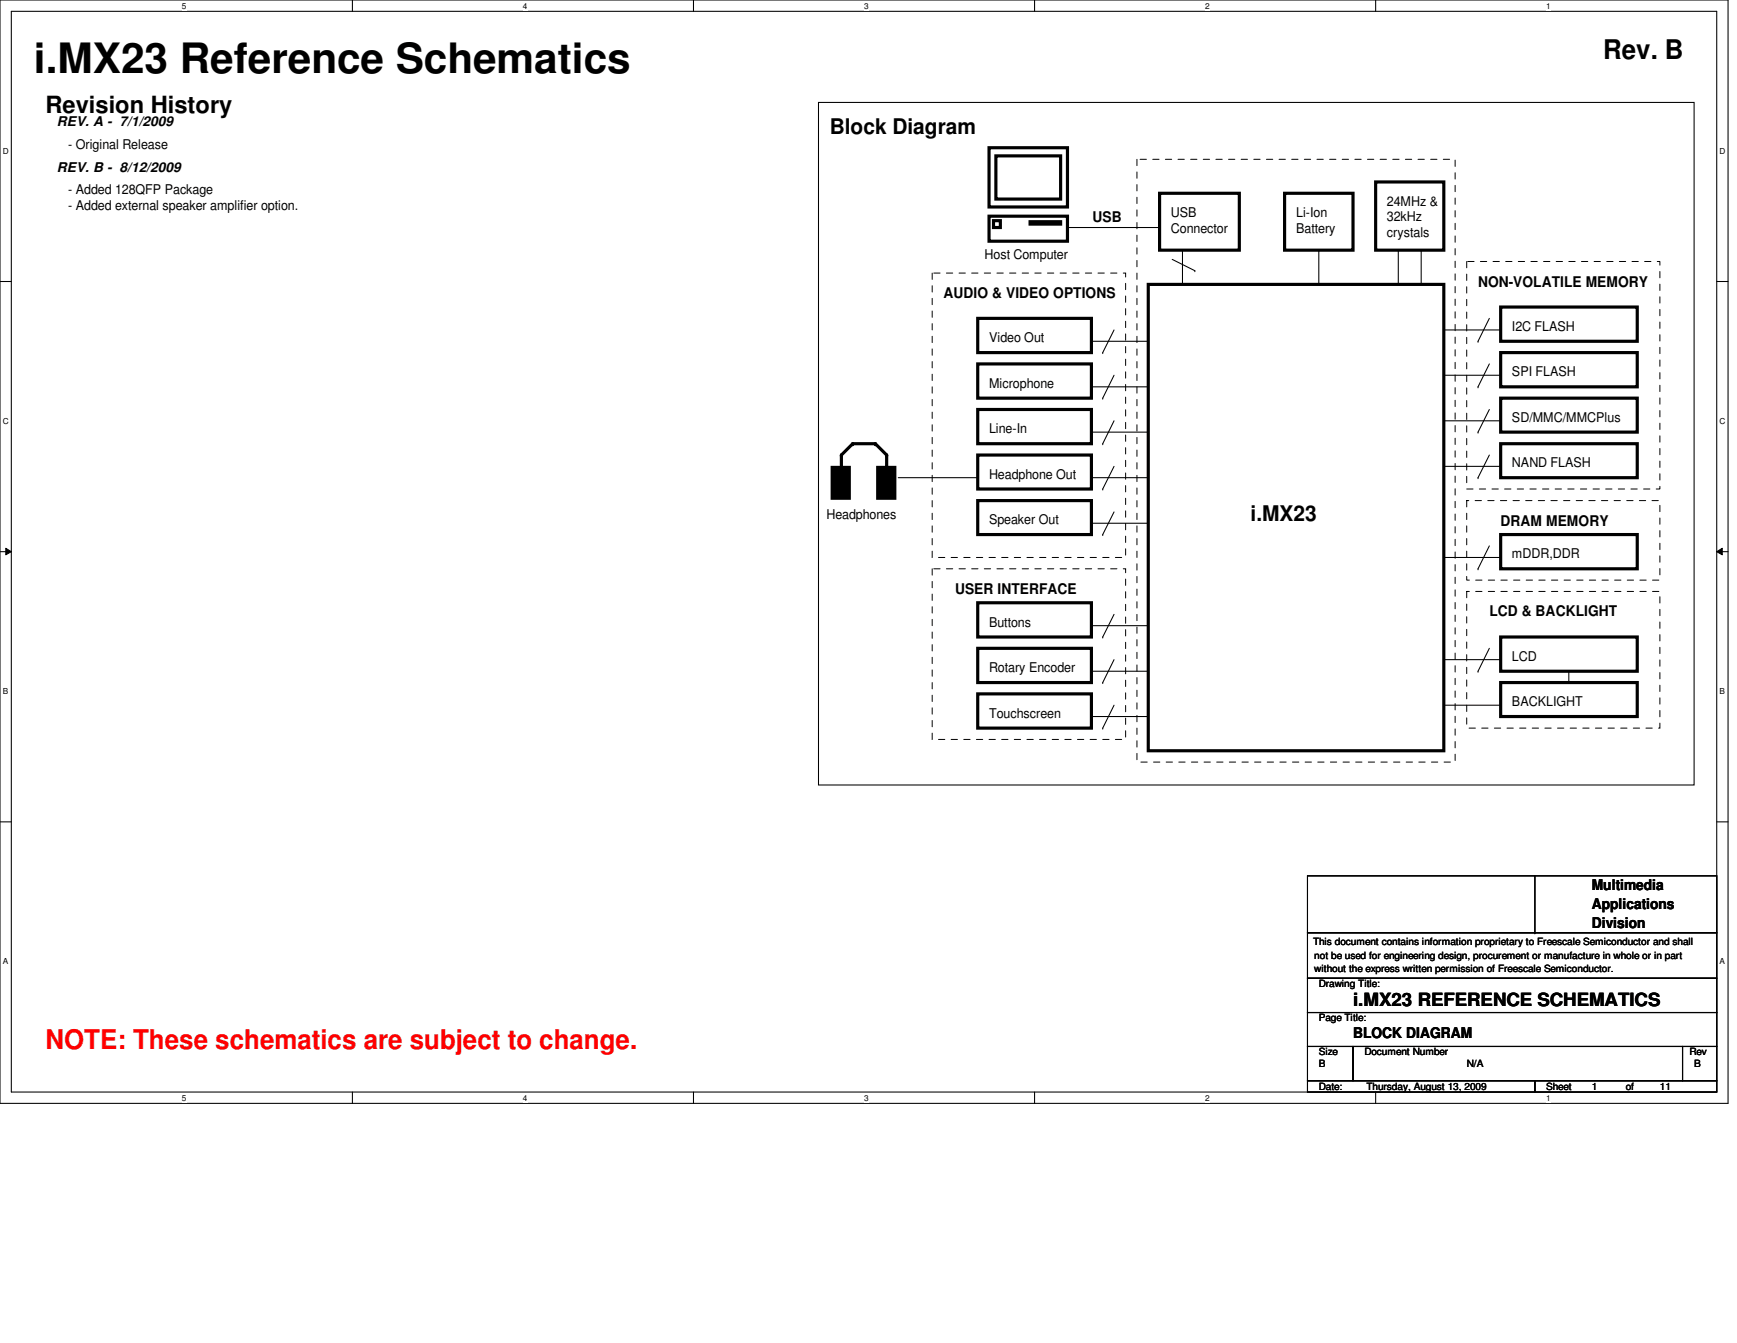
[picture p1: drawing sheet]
<svg xmlns="http://www.w3.org/2000/svg" width="279mm" height="216mm" viewBox="0 0 279 216" stroke-linecap="round" stroke-linejoin="round" font-family="sans-serif">
<path d="M0 0h278v177.4h-278zM1.8 1.8h274.3v173.8h-274.3z" fill="none" stroke="#000" stroke-width=".17"/>
<g fill="#fff">
<path d="M29.3 .2h.7v1.5h-.7z"/>
<path d="M29.3 175.8h.7v1.4h-.7z"/>
</g>
<path d="M56.7 0v1.8M56.7 175.6v1.8" fill="none" stroke="#000" stroke-width=".17"/>
<g fill="#fff">
<path d="M84.1 .2h.7v1.5h-.7z"/>
<path d="M84.1 175.8h.7v1.4h-.7z"/>
</g>
<path d="M111.5 0v1.8M111.5 175.6v1.8" fill="none" stroke="#000" stroke-width=".17"/>
<g fill="#fff">
<path d="M139 .2h.7v1.5h-.7z"/>
<path d="M139 175.8h.7v1.4h-.7z"/>
</g>
<path d="M166.4 0v1.8M166.4 175.6v1.8" fill="none" stroke="#000" stroke-width=".17"/>
<g fill="#fff">
<path d="M193.8 .2h.8v1.5h-.8z"/>
<path d="M193.8 175.8h.8v1.4h-.8z"/>
</g>
<path d="M221.3 0v1.8M221.3 175.6v1.8" fill="none" stroke="#000" stroke-width=".17"/>
<g fill="#fff">
<path d="M248.7 .2h.7v1.5h-.7z"/>
<path d="M248.7 175.8h.7v1.4h-.7z"/>
<path d="M.5 23.5h.9v1.5h-.9z"/>
<path d="M276.6 23.5h.9v1.5h-.9z"/>
<path d="M.5 67h.9v1.5h-.9z"/>
<path d="M276.6 67h.9v1.5h-.9z"/>
</g>
<path d="M0 45.3h1.8M276.1 45.3h1.9" fill="none" stroke="#000" stroke-width=".17"/>
<g fill="#fff">
<path d="M.5 110.4h.8v1.5h-.8z"/>
<path d="M276.6 110.4h.9v1.5h-.9z"/>
</g>
<path d="M0 88.7h1.8M276.1 88.7h1.9" fill="none" stroke="#000" stroke-width=".17"/>
<path d="M.9 88.1l.9 .6-.9 .5zM276.1 88.7l.9-.6v1.1z" fill="#000"/>
<path d="M.9 88.1l.9 .6-.9 .5zM276.1 88.7l.9-.6v1.1z" fill="none" stroke="#000" stroke-width=".16"/>
<g fill="#fff">
<path d="M.5 153.8h.8v1.5h-.8z"/>
<path d="M276.6 153.8h.9v1.5h-.9z"/>
</g>
<g fill="none" stroke="#000" stroke-width=".17">
<path d="M131.7 16.5h140.8v109.7h-140.8zM171.9 36.6h14.6M186.5 36.6h.1M175.6 54.9h9.1M177.4 56.7h.1M179.2 53l-1.8 3.7M184.7 54.9h.1M188.6 41.7l3.6 1.8M190.2 40.2h.1M190.2 40.2v5.5M192.2 43.5h.1M212.1 40.2h.1"/>
<path d="M212.1 40.2v5.5M224.9 40.2h.1M224.9 40.2v5.5M228.6 40.2h.1M228.6 40.2v5.5M232.2 53h9.2M237.7 54.9h.1M239.6 58.5l-1.9 3.7M239.6 51.2l-1.9 3.7M241.4 53h.1M144.5 76.8h12.8M157.3 76.8h.1"/>
<path d="M175.6 76.8h9.1M175.6 62.2h9.1M175.6 69.5h9.1M177.4 78.6h.1M177.4 64h.1M177.4 71.3h.1M179.2 75l-1.8 3.6M179.2 60.3l-1.8 3.7M179.2 67.6l-1.8 3.7M184.7 76.8h.1M184.7 62.2h.1M184.7 69.5h.1"/>
<path d="M232.2 75h9.2M232.2 67.6h9.2M232.2 60.3h9.2M237.7 76.8h.1M237.7 69.5h.1M237.7 62.2h.1M239.6 73.2l-1.9 3.6M239.6 65.8l-1.9 3.7M241.4 75h.1M241.4 67.6h.1M241.4 60.3h.1M175.6 84.1h9.1"/>
<path d="M177.4 85.9h.1M179.2 98.8l-1.8 3.6M179.2 82.3l-1.8 3.6M184.7 84.1h.1M232.2 89.6h9.2M237.7 91.4h.1M239.6 87.8l-1.9 3.6M241.4 89.6h.1M175.6 100.6h9.1M175.6 107.9h9.1M175.6 115.2h9.1M177.4 102.4h.1"/>
<path d="M177.4 109.7h.1M177.4 117.1h.1M179.2 106l-1.8 3.7M179.2 113.4l-1.8 3.7M184.7 100.6h.1M184.7 107.9h.1M184.7 115.2h.1M232.2 113.4h9.2M232.2 106h9.2M237.7 107.9h.1M239.6 104.2l-1.9 3.7M241.4 113.4h.1"/>
<path d="M241.4 106h.1M252.3 109.7h.1M252.3 107.9v1.8M0 132.1h1.8M276.1 132.1h1.9M210.3 157.3h65.8v5.5h-65.8zM210.3 149.9h65.8v7.4h-65.8zM210.3 140.8h65.8v9.1h-65.8zM246.9 149.9h.1M246.9 140.8v9.1M210.3 162.8h65.8v5.4h-65.8zM210.3 168.2h7.3v5.5h-7.3z"/>
<path d="M210.3 173.7h36.6v1.9h-36.6zM217.6 168.2h53v5.5h-53zM246.9 173.7h29.2v1.9h-29.2zM270.6 168.2h5.5v5.5h-5.5z"/>
</g>
<g fill="none" stroke="#000" stroke-width=".51">
<path d="M159.1 34.8h12.6v4h-12.6zM159.1 23.7h12.6v9.6h-12.6zM159.8 35.5h1.1v1.1h-1.1zM160.2 25.1h10.4v6.9h-10.4zM165.7 35.6h4.9v.4h-4.9zM186.5 31.1h12.8v9.1h-12.8zM206.6 31.1h11v9.1h-11zM221.3 29.3h10.9v10.9h-10.9zM157.3 58.5h18.3v5.5h-18.3zM157.3 51.2h18.3v5.5h-18.3zM184.7 45.7h47.5v75h-47.5zM241.4 56.7h22v5.5h-22z"/>
<path d="M241.4 49.4h22v5.5h-22zM133.9 75.1h2.7v5h-2.7zM135.3 75v-1.8l1.9-1.9h3.6l1.8 1.9v1.8M141.2 75.1h2.7v5h-2.7zM157.3 73.2h18.3v5.4h-18.3zM157.3 65.8h18.3v5.5h-18.3zM241.4 71.3h22v5.5h-22zM241.4 64h22v5.5h-22zM157.3 96.9h18.3v5.5h-18.3zM157.3 80.5h18.3v5.4h-18.3zM241.4 85.9h22v5.5h-22zM157.3 104.2h18.3v5.5h-18.3z"/>
<path d="M157.3 111.5h18.3v5.6h-18.3zM241.4 109.7h22v5.5h-22zM241.4 102.4h22v5.5h-22z"/>
</g>
<g fill="#000">
<path d="M133.9 75.1h2.7v5h-2.7z" fill-rule="evenodd"/>
<path d="M141.2 75.1h2.7v5h-2.7z" fill-rule="evenodd"/>
</g>
<g fill="#000">
<circle cx="135.3" cy="73.2" r=".25"/>
<circle cx="137.2" cy="71.3" r=".25"/>
<circle cx="140.8" cy="71.3" r=".25"/>
<circle cx="142.6" cy="75" r=".25"/>
<circle cx="142.6" cy="73.2" r=".25"/>
</g>
<path d="M182.9 25.6h51.2v96.9h-51.2zM149.9 43.9h31.2v45.7h-31.2zM235.9 42h31.1v36.6h-31.1zM149.9 91.4h31.2v27.5h-31.2zM235.9 80.5h31.1v12.8h-31.1zM235.9 95.1h31.1v22h-31.1z" fill="none" stroke="#000" stroke-width=".16" stroke-dasharray="1 1 1 1 1 1 1 1"/>
<text font-size="6.7" x="5.5" y="11.7">i.MX23 Reference Schematics</text>
<text font-size="4.4" x="257.9" y="9.5">Rev. B</text>
<text font-size="4.4" fill="#f00" x="7.3" y="168.6">NOTE: These schematics are subject to change.</text>
<text font-size="3.8" x="7.3" y="18.1">Revision History</text>
<g font-size="3.5">
<text x="133.5" y="21.5">Block Diagram</text>
<text x="201.2" y="83.7">i.MX23</text>
</g>
<text font-size="2.9" x="217.6" y="161.8">i.MX23 REFERENCE SCHEMATICS</text>
<g font-size="2.4">
<text x="175.7" y="35.6">USB</text>
<text x="151.8" y="47.9">AUDIO &amp; VIDEO OPTIONS</text>
<text x="237.7" y="46.1">NON-VOLATILE MEMORY</text>
<text x="241.4" y="84.5">DRAM MEMORY</text>
<text x="153.6" y="95.5">USER INTERFACE</text>
<text x="239.6" y="99.1">LCD &amp; BACKLIGHT</text>
<text x="256" y="143">Multimedia</text>
<text x="256" y="146.1">Applications</text>
<text x="256" y="149.2">Division</text>
<text x="217.6" y="166.8">BLOCK DIAGRAM</text>
</g>
<g font-size="2.2">
<text x="9.1" y="20.3">REV. A - 7/1/2009</text>
<text x="11" y="23.9">- Original Release</text>
<text x="9.1" y="27.6">REV. B - 8/12/2009</text>
<text x="11" y="31.2">- Added 128QFP Package</text>
<text x="11" y="33.8">- Added external speaker amplifier option.</text>
<text x="188.3" y="34.9">USB</text>
<text x="208.5" y="34.9">Li-Ion</text>
<text x="223.1" y="33.1">24MHz &amp;</text>
<text x="223.1" y="35.6">32kHz</text>
<text x="158.4" y="41.7">Host Computer</text>
<text x="188.3" y="37.4">Connector</text>
<text x="208.5" y="37.4">Battery</text>
<text x="223.1" y="38.1">crystals</text>
<text x="243.2" y="53.2">I2C FLASH</text>
<text x="159.1" y="55">Video Out</text>
<text x="159.1" y="62.3">Microphone</text>
<text x="243.2" y="60.5">SPI FLASH</text>
<text x="159.1" y="69.6">Line-In</text>
<text x="243.2" y="67.8">SD/MMC/MMCPlus</text>
<text x="159.1" y="77">Headphone Out</text>
<text x="243.2" y="75.1">NAND FLASH</text>
<text x="132.9" y="83.4">Headphones</text>
<text x="159.1" y="84.3">Speaker Out</text>
<text x="243.2" y="89.7">mDDR,DDR</text>
<text x="159.1" y="100.8">Buttons</text>
<text x="243.2" y="106.2">LCD</text>
<text x="159.1" y="108">Rotary Encoder</text>
<text x="243.2" y="113.5">BACKLIGHT</text>
<text x="159.1" y="115.4">Touchscreen</text>
</g>
<g font-size="1.6">
<text x="211.2" y="151.9">This document contains information proprietary to Freescale Semiconductor and shall</text>
<text x="211.4" y="154.1">not be used for engineering design, procurement or manufacture in whole or in part</text>
<text x="211.4" y="156.3">without the express written permission of Freescale Semiconductor.</text>
<text x="212.1" y="158.7">Drawing Title:</text>
<text x="212.1" y="164.2">Page Title:</text>
<text x="212.1" y="169.7">Size</text>
<text x="212.1" y="171.5">B</text>
<text x="219.5" y="169.7">Document Number</text>
<text x="235.9" y="171.5">N/A</text>
<text x="271.7" y="169.7">Rev</text>
<text x="272.5" y="171.5">B</text>
<text x="212.1" y="175.2">Date:</text>
<text x="219.8" y="175.2">Thursday, August 13, 2009</text>
<text x="248.7" y="175.2">Sheet</text>
<text x="256" y="175.2">1</text>
<text x="261.5" y="175.2">of</text>
<text x="267" y="175.2">11</text>
</g>
<g font-size="1.3">
<text x="29.3" y="1.4">5</text>
<text x="84.1" y="1.4">4</text>
<text x="139" y="1.4">3</text>
<text x="193.8" y="1.4">2</text>
<text x="248.7" y="1.4">1</text>
<text x=".5" y="24.7">D</text>
<text x="276.6" y="24.7">D</text>
<text x=".5" y="68.2">C</text>
<text x="276.6" y="68.2">C</text>
<text x=".5" y="111.6">B</text>
<text x="276.6" y="111.6">B</text>
<text x=".5" y="155">A</text>
<text x="276.6" y="155">A</text>
<text x="29.3" y="177">5</text>
<text x="84.1" y="177">4</text>
<text x="139" y="177">3</text>
<text x="193.8" y="177">2</text>
<text x="248.7" y="177">1</text>
</g>
</svg>
